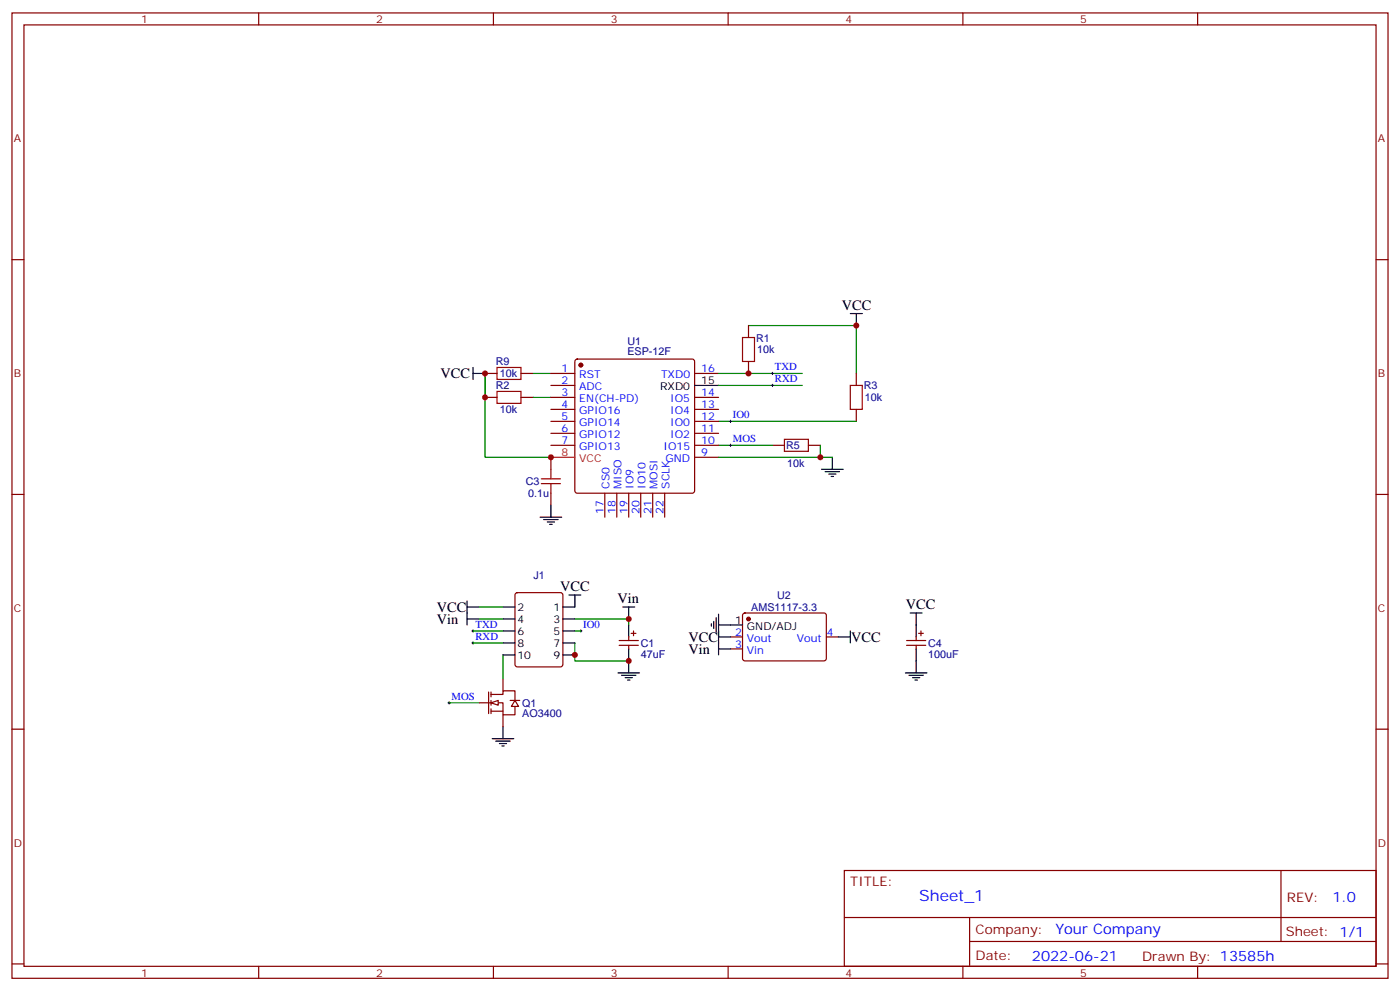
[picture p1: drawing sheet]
<svg xmlns="http://www.w3.org/2000/svg" width="412mm" height="292mm" viewBox="0 0 412 292" stroke-linecap="round" stroke-linejoin="round" font-family="sans-serif">
<g fill="none" stroke="#870000" stroke-width=".35">
<path d="M3.5 3.8h405.4v284.3h-405.4zM7.1 7.3h398.2v277.3h-398.2zM76.2 3.8v3.5M145.3 3.8v3.5M214.5 3.8v3.5M283.6 3.8v3.5M352.8 3.8v3.5M3.5 76.5h3.6M405.3 76.5h3.6M220.5 95.9v3.5M142.9 110h3.5M142.9 117.1h3.5"/>
<path d="M153.5 110h3.5M153.5 117.1h3.5M162.3 110h7M162.3 117.1h7M162.3 113.5h7M169.6 106l.4-.2h33.9l.5 .2 .2 .5v38.1l-.2 .5-.5 .2h-33.9l-.5-.3-.2-.4v-38.1zM204.6 110h7.1M204.6 117.1h7.1M220.5 106.5v3.5M252.2 110v3.5M162.3 120.6h7M162.3 124.1h7"/>
<path d="M162.3 127.6h7M162.3 131.2h7M162.3 134.7v3.5M204.6 120.6h7.1M204.6 124.1h7.1M204.6 127.6h7.1M204.6 131.2h7.1M204.6 134.7h7.1M227.5 131.2h3.6M238.1 131.2h3.6M252.2 120.6v3.5M3.5 145.6h3.6"/>
<path d="M162.3 145.3v3.5M178.2 145.3v7M181.7 145.3v7M185.2 145.3v7M188.7 145.3v7M192.3 145.3v7M195.8 145.3v7M405.3 145.6h3.6M148.2 200v3.5M215.2 187.6h3.5M215.2 191.1h3.5M219 180.8l.4-.2h23.6l.4 .7v12.9l-.7 .5-23.5-.1-.5-.6v-12.7z"/>
<path d="M243.4 187.6h3.5M3.5 214.8h3.6M141.1 207h7.1v3.5h3.5v-2.4M143.9 203.8v6.4M144.6 204.5h3.6v-1h3.5v2.8M144.6 203.8v1.4M144.6 206.3v1.4M144.6 208.8v1.4M144.6 209.5h3.6M148.2 210.5v3.6M150.3 206.3h2.8M405.3 214.8h3.6"/>
<path d="M248.7 256.4h156.6v28.2h-156.6zM377.3 256.4v20.9M248.7 270.2h156.5M285.6 277.3h119.6M285.6 270.2v14.2M3.5 283.9h3.6M76.2 284.6v3.5M145.3 284.6v3.5M214.5 284.6v3.5M283.6 284.6v3.5M352.8 284.6v3.5M405.3 283.9h3.6"/>
</g>
<path d="M220.5 95.9h31.7v14.1M142.9 117.1v-7.1v24.7h19.4M157 110h5.3M157 117.1h5.3M211.7 110h24.7M211.7 113.5h24.7M211.7 124.1h40.5M211.7 131.2h15.8M241.7 131.2v3.5h-30M241.7 134.7h3.5" fill="none" stroke="#008700" stroke-width=".35"/>
<path d="M218.7 99.4h3.5v7.1h-3.5zM146.4 108.2h7.1v3.6h-7.1zM146.4 115.3h7.1v3.5h-7.1zM250.5 113.5h3.5v7.1h-3.5zM162.3 138.2v2.8M231.1 129.4h7v3.5h-7zM159.5 142.5h5.6M159.5 141h5.6M162.3 142.5v2.8" fill="none" stroke="#a10000" stroke-width=".35"/>
<g fill="#870000" stroke="#870000" stroke-width=".35">
<circle cx="171.1" cy="107.5" r=".53"/>
<circle cx="220.5" cy="182.3" r=".53"/>
</g>
<path d="M162.3 134.7h7" fill="none" stroke="#f00" stroke-width=".35"/>
<g fill="none" stroke="#000" stroke-width=".35">
<path d="M250.5 92.4h3.5M252.2 92.4v3.5M139.3 110h3.6M139.3 108.2v3.6M204.6 113.5h7.1M242 138.2h6.4M243.1 138.9h4.2M244.1 139.6h2.1M245.2 134.7v3.5M159.1 152.3h6.4M160.2 153h4.2M161.2 153.7h2.1"/>
<path d="M161.9 154.4h.7M162.3 148.8v3.5M244.8 140.3h.7M182 198.2h6.4M183.1 198.9h4.2M184.1 199.6h2.2M185.2 194.7v3.5M209.5 183.7v.7M210.3 183v2.1M211 182v4.2M211.7 184.1h7M211.7 180.9v12"/>
<path d="M211.7 187.6h3.5M211.7 191.1h3.5M246.9 187.6h3.6M250.5 185.8v3.6M266.7 198.2h6.3M267.8 198.9h4.2M268.1 180.6h3.5M268.8 199.6h2.1M269.9 180.6v3.5M269.9 194.7v3.5M184.9 200.3h.7M269.5 200.3h.7"/>
</g>
<g fill="#fff" stroke="#870000" stroke-width=".35">
<path d="M151.7 206.3l1.1 1.8h-2.2z"/>
<path d="M144.6 207l2.2-.7v1.4z"/>
</g>
<g fill="none" stroke="#000" stroke-width=".35">
<path d="M137.6 178.8h3.5M137.6 177v7.1M148.2 178.8h3.5M167.6 175.3h3.5M169.3 175.3v3.5h-3.5M183.4 178.8h3.6M185.2 178.8v3.5M137.6 182.3h3.5M148.2 182.3h3.5M148.2 185.8h3.5M148.2 189.4h3.5M148.2 192.9h3.5"/>
<path d="M165.8 182.3h3.5M165.8 185.8h3.5M165.8 189.4h3.5M165.8 192.9h3.5M185.2 184.1v3.5M185.2 191.1v3.6M269.9 184.1v3.5M269.9 191.1v3.6M145 217.6h6.3M146 218.3h4.3M147.1 219h2.1M147.8 219.7h.7"/>
<path d="M148.2 214.1v3.5"/>
</g>
<g fill="none" stroke="#000" stroke-width=".29">
<path d="M227.2 113.5h.7M227.2 110h.7M227.5 109.6v.7M227.5 113.2v.7M214.8 131.2h.7M214.8 124.1h.7M215.2 123.8v.7M215.2 130.8v.7M139 185.8h.7M139 189.4h.7M139.3 185.5v.7M139.3 189v.7"/>
<path d="M170.7 185.8h.7M171.1 185.5v.7M131.9 207h.7M132.3 206.7v.7"/>
</g>
<path d="M141.1 178.8h7.1M139.3 189.4h8.9M139.3 185.8h8.9M141.1 182.3h7.1M148.2 192.9v7.1M169.3 189.4v5.3h15.9M169.3 185.8h1.8M169.3 182.3h15.9v1.8M132.3 207h8.8" fill="none" stroke="#008700" stroke-width=".35"/>
<g fill="none" stroke="#870000" stroke-width=".35">
<path d="M151.9 174.8l.5-.2h12.7l.7 .4v20.7l-.5 .7h-12.9l-.7-.4v-20.7zM182.4 188.7h5.6M182.4 190.1h5.6M185.2 187.6v1.1M185.2 190.1v1M185.9 186.5h1.4M186.6 185.8v1.5M267.1 188.7h5.6M267.1 190.1h5.6M269.9 187.6v1.1M269.9 190.1v1M270.6 186.5h1.4"/>
<path d="M271.3 185.8v1.5"/>
</g>
<g fill="#c00">
<circle cx="142.9" cy="110" r=".88"/>
<circle cx="252.2" cy="95.9" r=".88"/>
<circle cx="220.5" cy="110" r=".88"/>
<circle cx="142.9" cy="117.1" r=".88"/>
<circle cx="162.3" cy="134.7" r=".88"/>
<circle cx="241.7" cy="134.7" r=".88"/>
<circle cx="185.2" cy="182.3" r=".88"/>
<circle cx="185.2" cy="194.7" r=".88"/>
<circle cx="169.3" cy="192.9" r=".88"/>
</g>
<text font-size="4.6" fill="#00f" x="270.8" y="265.4">Sheet_1</text>
<g font-size="4.2">
<text x="247.9" y="91.3">VCC</text>
<text x="129.8" y="111.4">VCC</text>
<text x="165" y="174.1">VCC</text>
<text x="181.9" y="177.7">Vin</text>
<text x="266.8" y="179.5">VCC</text>
<text x="128.7" y="180.2">VCC</text>
<text x="128.7" y="183.7">Vin</text>
<text x="202.8" y="189">VCC</text>
<text x="250.7" y="189">VCC</text>
<text x="202.8" y="192.5">Vin</text>
</g>
<g font-size="4.2" fill="#00f">
<text x="392.5" y="265.7">1.0</text>
<text x="310.9" y="275.2">Your Company</text>
<text x="304" y="283">2022-06-21</text>
</g>
<g font-size="3.9" fill="#800">
<text x="250.5" y="261">TITLE:</text>
<text x="379.1" y="265.7">REV:</text>
<text x="287.4" y="275.2">Company:</text>
<text x="378.7" y="275.8">Sheet: 1/1</text>
<text x="287.4" y="282.9">Date:</text>
<text x="336.4" y="282.9">Drawn By: 13585h</text>
</g>
<g font-size="3.2" fill="#800">
<text x="41.6" y="6.8">1</text>
<text x="110.8" y="6.8">2</text>
<text x="179.9" y="6.8">3</text>
<text x="249.1" y="6.8">4</text>
<text x="318.2" y="6.8">5</text>
<text x="4.1" y="41.9">A</text>
<text x="405.9" y="41.9">A</text>
<text x="4.1" y="111.1">B</text>
<text x="405.9" y="111.1">B</text>
<text x="4.1" y="180.2">C</text>
<text x="405.9" y="180.2">C</text>
<text x="4.1" y="249.3">D</text>
<text x="405.9" y="249.3">D</text>
<text x="41.6" y="287.6">1</text>
<text x="110.8" y="287.6">2</text>
<text x="179.9" y="287.6">3</text>
<text x="249.1" y="287.6">4</text>
<text x="318.2" y="287.6">5</text>
</g>
<g font-size="3.2" fill="#000080">
<text x="184.8" y="101.5">U1</text>
<text x="222.7" y="100.6">R1</text>
<text x="146.1" y="107.6">R9</text>
<text x="184.8" y="104.7">ESP-12F</text>
<text x="223" y="104.1">10k</text>
<text x="147.2" y="111.2">10k</text>
<text x="146.1" y="114.7">R2</text>
<text x="254.4" y="114.7">R3</text>
<text x="254.8" y="118.2">10k</text>
<text x="147.2" y="121.7">10k</text>
<text x="231.6" y="132.3">R5</text>
<text x="231.9" y="137.6">10k</text>
<text x="154.9" y="142.9">C3</text>
<text x="155.5" y="146.4">0.1u</text>
<text x="157.1" y="170.4">J1</text>
<text x="221.3" y="179.9">AMS1117-3.3</text>
<text x="228.9" y="176.6">U2</text>
<text x="188.7" y="190.5">C1</text>
<text x="273.4" y="190.5">C4</text>
<text x="188.7" y="193.7">47uF</text>
<text x="273.4" y="193.7">100uF</text>
<text x="153.8" y="208.2">Q1</text>
<text x="153.8" y="211.3">AO3400</text>
</g>
<g font-size="3.2" fill="#00f">
<text x="165.4" y="109.6">1</text>
<text x="165.4" y="113.2">2</text>
<text x="170.6" y="111.4">RST</text>
<text x="194.7" y="111.4">TXD0</text>
<text x="206.6" y="109.6">16</text>
<text x="228.2" y="112.6">RXD</text>
<text x="228.2" y="109.1">TXD</text>
<text x="165.4" y="116.7">3</text>
<text x="170.6" y="114.9">ADC</text>
<text x="170.6" y="118.5">EN(CH-PD)</text>
<text x="197.5" y="118.5">IO5</text>
<text x="206.6" y="116.7">14</text>
<text x="165.4" y="120.2">4</text>
<text x="165.4" y="123.8">5</text>
<text x="170.6" y="122">GPIO16</text>
<text x="170.6" y="125.5">GPIO14</text>
<text x="197.5" y="125.5">IO0</text>
<text x="197.5" y="122">IO4</text>
<text x="206.6" y="123.8">12</text>
<text x="206.6" y="120.2">13</text>
<text x="215.9" y="123.2">IO0</text>
<text x="165.4" y="127.3">6</text>
<text x="165.4" y="130.8">7</text>
<text x="170.6" y="129">GPIO12</text>
<text x="197.5" y="129">IO2</text>
<text x="206.6" y="130.8">10</text>
<text x="206.6" y="127.3">11</text>
<text x="215.9" y="130.3">MOS</text>
<text x="170.6" y="132.6">GPIO13</text>
<text x="195.4" y="132.6">IO15</text>
<text x="196" y="136.1">GND</text>
<text x="206.6" y="134.3">9</text>
<text x="179.6" y="144" transform="rotate(-90 179.6 144)">CS0</text>
<text x="183.1" y="144" transform="rotate(-90 183.1 144)">MISO</text>
<text x="186.6" y="144" transform="rotate(-90 186.6 144)">IO9</text>
<text x="190.1" y="144" transform="rotate(-90 190.1 144)">IO10</text>
<text x="193.7" y="144" transform="rotate(-90 193.7 144)">MOSI</text>
<text x="197.2" y="144" transform="rotate(-90 197.2 144)">SCLK</text>
<text x="177.8" y="151.2" transform="rotate(-90 177.8 151.2)">17</text>
<text x="181.3" y="151.2" transform="rotate(-90 181.3 151.2)">18</text>
<text x="184.9" y="151.2" transform="rotate(-90 184.9 151.2)">19</text>
<text x="188.4" y="151.2" transform="rotate(-90 188.4 151.2)">20</text>
<text x="191.9" y="151.2" transform="rotate(-90 191.9 151.2)">21</text>
<text x="195.4" y="151.2" transform="rotate(-90 195.4 151.2)">22</text>
<text x="140.1" y="185">TXD</text>
<text x="171.8" y="185">IO0</text>
<text x="140.1" y="188.5">RXD</text>
<text x="216.5" y="187.3">2</text>
<text x="216.5" y="190.8">3</text>
<text x="220" y="189">Vout</text>
<text x="234.8" y="189">Vout</text>
<text x="243.6" y="187.3">4</text>
<text x="220" y="192.5">Vin</text>
<text x="133" y="206.1">MOS</text>
</g>
<g font-size="3.2">
<text x="206.6" y="113.2">15</text>
<text x="194.5" y="114.9">RXD0</text>
<text x="152.4" y="179.8">2</text>
<text x="163.1" y="179.8">1</text>
<text x="152.4" y="183.4">4</text>
<text x="163.1" y="183.4">3</text>
<text x="216.5" y="183.7">1</text>
<text x="220" y="185.5">GND/ADJ</text>
<text x="152.4" y="186.9">6</text>
<text x="152.4" y="190.4">8</text>
<text x="163.1" y="186.9">5</text>
<text x="163.1" y="190.4">7</text>
<text x="152.4" y="194">10</text>
<text x="163.1" y="194">9</text>
</g>
<g font-size="3.2" fill="#f00">
<text x="165.4" y="134.3">8</text>
<text x="170.6" y="136.1">VCC</text>
</g>
</svg>
